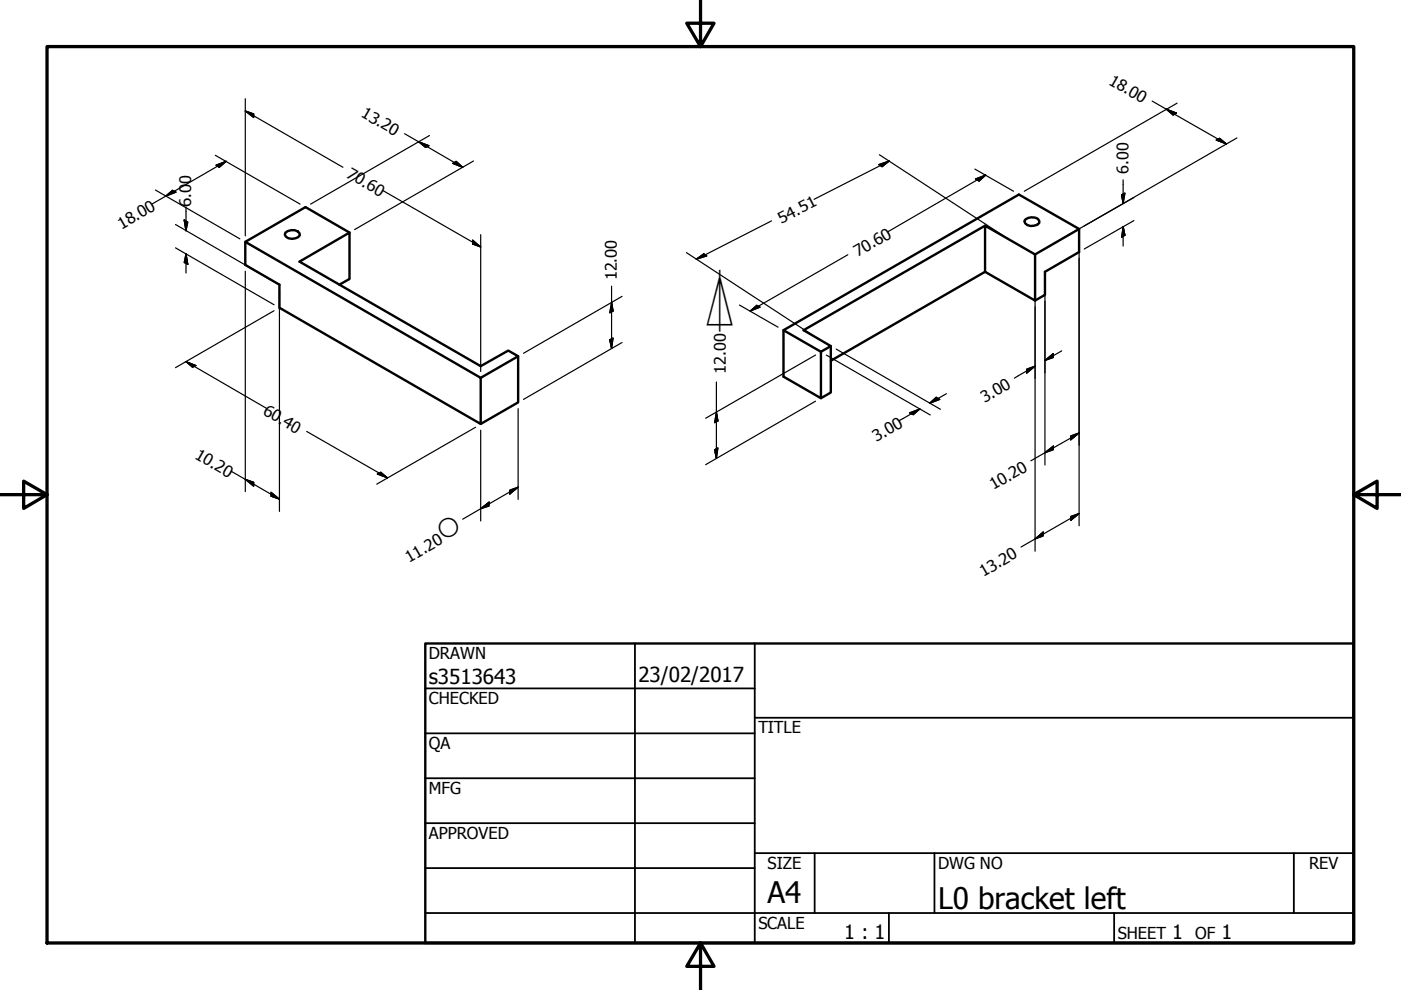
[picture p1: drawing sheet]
<svg xmlns="http://www.w3.org/2000/svg" width="297mm" height="210mm" viewBox="0 0 297 210" stroke-linecap="round" stroke-linejoin="round" font-family="sans-serif">
<!-- layer: Visible (ANSI) -->
<path d="M60.5 49.3a2.21 2.21 0 0 1 3 .1l.1 .5a1.94 1.94 0 0 1-3.2-.1zM74.1 49.3l-9.3-5.4-12.8 7.4v4.9l7.2 4.2v4.8l42.7 24.7v-9.8l-49.9-28.8M208.9 47.9l10.6 6v9.8l-10.6-6.1zM208.9 47.9l-38.5 22.1 5.7 3.4-2 1.2-8-4.6M208.9 57.6l-32.8 18.9M217.4 46.5a2.41 2.41 0 0 1 2.6-.1l.3 .4v.5a1.92 1.92 0 0 1-3.1-.4zM228.8 48.5l-9.3 5.4M71.9 60.4l2.2-1.2v-9.9l-10.6 6.2 38.4 22.1 5.9-3.3 2.1 1.2-8 4.6M109.9 75.5v9.8l-8 4.6M174.1 74.6v9.8M219.5 63.7l2.1-1.2v-4.9l7.2-4.2v-4.9l-12.8-7.3-49.9 28.8v9.9l8 4.5 2-1.2v-9.8" fill="none" stroke="#000" stroke-width=".51"/>
<!-- layer: Border (ANSI) -->
<path d="M148.5 -.1v10l-2.9-5h5.8l-2.9 5M10 9.9h277v190h-277zM0 104.9h10l-5-2.9v5.8l5-2.9M287 104.9l5 2.9v-5.8l-5 2.9h10M148.5 199.9l2.9 5h-5.8l2.9-5v10" fill="none" stroke="#000" stroke-width=".7"/>
<!-- layer: Title (ANSI) -->
<g fill="none" stroke="#000" stroke-width=".38">
<path d="M134.6 136.4v63.5M160 136.4v63.5M90.2 146h69.8M90.2 155.5h69.8M160 152.2h127M90.2 165h69.8M90.2 174.5h69.8M90.2 193.6h196.8M90.2 184.1h69.8M160 180.9h127M172.7 180.9v12.7M188.5 193.6v6.3"/>
<path d="M198.1 180.9v12.7M236.2 193.6v6.3M274.3 180.9v12.7"/>
</g>
<path d="M90.2 136.4h196.8v63.5h-196.8z" fill="none" stroke="#000" stroke-width=".51"/>
<!-- layer: Dimension (ANSI) -->
<g fill="none" stroke="#000" stroke-width=".25">
<path d="M45.7 32.9l17.9 10.4M45.8 35l2.1-.8-1.4 1.3zM47.9 34.2l-15.7 9.1M52 23.5l1.8 .7v.7zM52 23.5l20.7 12M52 20.9v29.1M85.8 28.4l12.3 7.1M88.8 30.1l2.1 .8-.7 .4zM91.1 28.7l-25.3 14.6M96 34.6l.7-.4 1.4 1.3zM100.4 34.1l-25.2 14.6M186.3 34.9l2.2-.8-1.5 1.2z"/>
<path d="M186.4 32.8l26.6 17.4M188.5 34.1l-15.9 8.2M206.7 35.8l8.2 4.7M206.8 37.9l2.2-.8-1.4 1.3zM209 37.1l-20.7 12M238.1 38.1v5.1M244.3 21.4l15.7 9.1M247.3 23.1l2.1 .9-.7 .4zM249.6 21.9l-32.4 18.6M257.9 29.7l.7-.4 1.4 1.2zM262.3 29.2l-37.1 21.4M33 40.3l17.9 10.3"/>
<path d="M35.2 41.6l1.4-1.2 .7 .3zM37.2 47.6l20.9 12.1M37.2 52.5l20.9 12.1M39.1 46.6l.7 .5-.4 1.8zM39.4 53.8l.4 2.2-.7-.3zM39.4 43.9v5M39.4 53.8v4.1M52 57.5v46.7M81.2 40.4l20.7 12M100.2 50.9l1.7 1.5-1.7-.7zM101.9 49.8v29M145.5 53.6l26.7 17.4"/>
<path d="M147.6 55l1.6-1.2 .7 .5zM163.6 46.8l-16 8.2M179.8 54l-20.7 11.9M219.5 55.3v61.6M221.6 59v39.6M228.8 49.9v61.6M237.8 41.3l.7-.4-.4 2.3zM238.1 48l.4 1.9-.7 .4zM238.1 48v4.2M240.4 46.8l-10.5 6M240.4 41.9l-10.5 6M39.4 76.7l2.1 .8-.7 .4z"/>
<path d="M39.4 76.7l17.1 9.9M58.1 65.9l-20.9 12M59.2 61.6v46.8M129.3 72l.7-.3-.3 2.2zM129.7 64.1l.3 1.8-.7 .4zM129.7 60.7v13.2M131.9 72.6l-20.9 12.1M131.9 62.8l-20.9 12.1M156.8 64.7l8.2 4.7M159.1 65.9l1.4-1.2 .7 .4zM172.9 75.3l-23.3 13.4M175.2 75.3l22 12.7"/>
<path d="M177.3 74l22.1 12.8M217.7 78.3l1.8-.7-1.8 1.5zM219.5 77.6l-4.4 2.6M221.6 76.4l1.7-1.4v.8zM225.1 74.4l-3.5 2M49 99.9l10.2 5.9M65 91.5l17.2 9.8M100.8 90.6l-20.9 12.1M101.9 91.2v19.3M109.9 86.6v19.3M151.5 95.3l.7-.3-.3 2.2zM151.9 87.4l.3 1.9-.7 .3z"/>
<path d="M151.9 81v16.2M172.9 85.1l-23.3 13.4M192.8 87.5l2.2-.8-1.4 1.2zM195 86.7l-4.4 2.5M197.1 85.5l1.4-1.3 .8 .5zM200.7 83.5l-3.6 2M221.6 96l1.7-1.4v.7zM227 92.4l1.8-.6-1.8 1.5zM228.8 91.8l-10.2 5.9M52 101.6l1.8 .7v.8zM57.5 104.4l1.7 1.4-1.7-.6zM80 100.5l.7-.4 1.5 1.2z"/>
<path d="M101.9 107.9l1.8-1.4v.8zM108.1 103.9l1.8-.6-1.8 1.4zM109.9 103.3l-11.8 6.8M219.5 114.3l1.7-1.5v.8zM227 109.5l1.8-.6-1.8 1.4zM228.8 108.9l-12.3 7.1"/>
</g>
<g fill="#000" stroke="#000" stroke-width=".25">
<path d="M46.5 35.5l1.4-1.3zM45.8 35l2.1-.8-1.4 1.3zM52 23.5l1.8 .7zM52 23.5l1.8 .7v.7zM88.8 30.1l2.1 .8zM88.8 30.1l2.1 .8-.7 .4zM96 34.6l2.1 .9zM96 34.6l.7-.4 1.4 1.3zM187 35.3l1.5-1.2zM186.3 34.9l2.2-.8-1.5 1.2zM207.6 38.4l1.4-1.3zM206.8 37.9l2.2-.8-1.4 1.3z"/>
<path d="M247.3 23.1l2.1 .9zM247.3 23.1l2.1 .9-.7 .4zM257.9 29.7l2.1 .8zM257.9 29.7l.7-.4 1.4 1.2zM35.2 41.6l1.4-1.2zM35.2 41.6l1.4-1.2 .7 .3zM39.1 46.6l.3 2.3zM39.1 46.6l.7 .5-.4 1.8zM39.4 53.8l.4 2.2zM39.4 53.8l.4 2.2-.7-.3zM100.2 51.7l1.7 .7zM100.2 50.9l1.7 1.5-1.7-.7z"/>
<path d="M147.6 55l1.6-1.2zM147.6 55l1.6-1.2 .7 .5zM237.8 41.3l.3 1.9zM237.8 41.3l.7-.4-.4 2.3zM238.1 48l.4 1.9zM238.1 48l.4 1.9-.7 .4zM39.4 76.7l2.1 .8zM39.4 76.7l2.1 .8-.7 .4zM129.3 72l.4 1.9zM129.3 72l.7-.3-.3 2.2zM129.7 64.1l.3 1.8zM129.7 64.1l.3 1.8-.7 .4z"/>
<path d="M159.1 65.9l1.4-1.2zM159.1 65.9l1.4-1.2 .7 .4zM217.7 79.1l1.8-1.5zM217.7 78.3l1.8-.7-1.8 1.5zM221.6 76.4l1.7-1.4zM221.6 76.4l1.7-1.4v.8zM151.5 95.3l.4 1.9zM151.5 95.3l.7-.3-.3 2.2zM151.9 87.4l.3 1.9zM151.9 87.4l.3 1.9-.7 .3zM193.6 87.9l1.4-1.2zM192.8 87.5l2.2-.8-1.4 1.2z"/>
<path d="M197.1 85.5l1.4-1.3zM197.1 85.5l1.4-1.3 .8 .5zM221.6 96l1.7-1.4zM221.6 96l1.7-1.4v.7zM227 93.3l1.8-1.5zM227 92.4l1.8-.6-1.8 1.5zM52 101.6l1.8 .7zM52 101.6l1.8 .7v.8zM57.5 105.2l1.7 .6zM57.5 104.4l1.7 1.4-1.7-.6zM80 100.5l2.2 .8zM80 100.5l.7-.4 1.5 1.2z"/>
<path d="M101.9 107.9l1.8-1.4zM101.9 107.9l1.8-1.4v.8zM108.1 104.7l1.8-1.4zM108.1 103.9l1.8-.6-1.8 1.4zM219.5 114.3l1.7-1.5zM219.5 114.3l1.7-1.5v.8zM227 110.3l1.8-1.4zM227 109.5l1.8-.6-1.8 1.4z"/>
</g>
<g font-size="6.3">
<text x="162.8" y="191.4">A4</text>
<text x="198.9" y="192.7">L0 bracket left</text>
</g>
<g font-size="4.4">
<text x="90.9" y="145.1">s3513643</text>
<text x="135.4" y="144.5">23/02/2017</text>
</g>
<g font-size="4.2">
<text x="179" y="199.2">1 : 1</text>
<text x="248.5" y="199.1">1</text>
<text x="259" y="199.1">1</text>
</g>
<g font-size="3.5">
<text x="90.9" y="139.7">DRAWN</text>
<text x="90.9" y="149.3">CHECKED</text>
<text x="160.8" y="155.5">TITLE</text>
<text x="90.9" y="158.8">QA</text>
<text x="90.9" y="168.3">MFG</text>
<text x="90.9" y="177.8">APPROVED</text>
<text x="162.8" y="184.2">SIZE</text>
<text x="198.9" y="184.2">DWG NO</text>
<text x="277.6" y="184.2">REV</text>
<text x="160.8" y="196.9">SCALE</text>
<text x="237" y="199.1">SHEET</text>
<text x="253.4" y="199.1">OF</text>
</g>
<g font-size="3.4">
<text x="234.9" y="17.8" transform="rotate(30 234.9 17.8)">18.00</text>
<text x="76.4" y="24.6" transform="rotate(30 76.4 24.6)">13.20</text>
<text x="73.3" y="37.6" transform="rotate(30 73.3 37.6)">70.60</text>
<text x="239.3" y="36.9" transform="rotate(-90 239.3 36.9)">6.00</text>
<text x="40.5" y="43.9" transform="rotate(-90 40.5 43.9)">6.00</text>
<text x="25.8" y="48.7" transform="rotate(-30 25.8 48.7)">18.00</text>
<text x="130.7" y="59.4" transform="rotate(-90 130.7 59.4)">12.00</text>
<text x="181.9" y="54.5" transform="rotate(-30 181.9 54.5)">70.60</text>
<text x="153.9" y="79.2" transform="rotate(-90 153.9 79.2)">12.00⌲</text>
<text x="55.6" y="87.7" transform="rotate(30 55.6 87.7)">60.40</text>
<text x="208.8" y="85.5" transform="rotate(-30 208.8 85.5)">3.00</text>
<text x="185.9" y="93.8" transform="rotate(-30 185.9 93.8)">3.00</text>
<text x="41.1" y="97.1" transform="rotate(30 41.1 97.1)">10.20</text>
<text x="210.6" y="104" transform="rotate(-30 210.6 104)">10.20</text>
<text x="86.7" y="119.4" transform="rotate(-30 86.7 119.4)">11.20○</text>
<text x="208.5" y="122.3" transform="rotate(-30 208.5 122.3)">13.20</text>
</g>
<text font-size="3.2" x="165.6" y="47.5" transform="rotate(-27 165.6 47.5)">54.51</text>
</svg>
